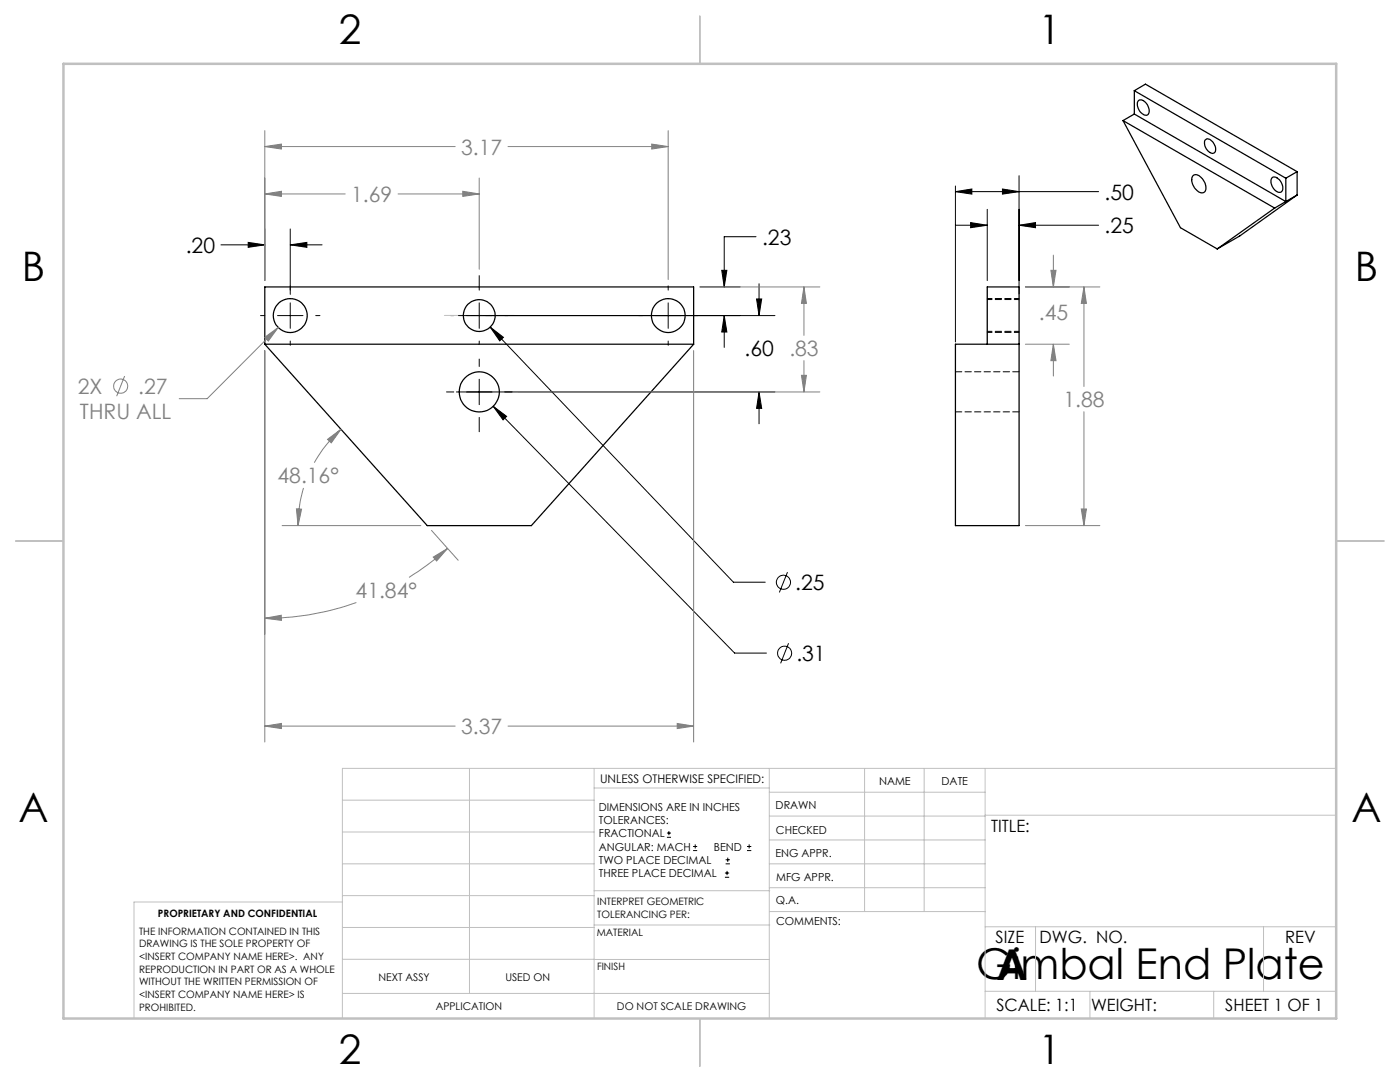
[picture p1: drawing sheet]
<svg xmlns="http://www.w3.org/2000/svg" width="279mm" height="216mm" viewBox="0 0 279 216" stroke-linecap="round" stroke-linejoin="round" font-family="sans-serif">
<g fill="none" stroke="#000" stroke-width=".25">
<path d="M226.4 18.1l30.2 17.5M226.4 18.1v4.7M226.4 18.1l2.2-1.3 30.3 17.5M224.1 24.1l30.3 17.4M224.1 24.1l11.5 21.3 7.3 4.3M226.4 22.8l30.2 17.4M226.4 22.8l-2.3 1.3M227.2 20.1a1.24 1.24 0 0 1 1.8 .7 1.58 1.58 0 0 1 0 2.2 2.09 2.09 0 0 1-1.9-2.8zM238.1 35a1.49 1.49 0 0 1 2 .9 1.89 1.89 0 0 1 .1 2.5 2.16 2.16 0 0 1-2.3-1.9 1.49 1.49 0 0 1 .2-1.5zM240.5 28a1.08 1.08 0 0 1 1.7 .5 1.48 1.48 0 0 1 .1 2.1 1.96 1.96 0 0 1-1.9-2.3zM253.8 35.5a1.13 1.13 0 0 1 1.7 .6 1.67 1.67 0 0 1 .1 2.2 1.97 1.97 0 0 1-2-1.9zM256.6 35.6v4.6"/>
<path d="M258.9 34.3l-2.3 1.3M258.9 34.3v4.6M258.9 38.9l-2.3 1.3M258.9 38.9l-11.5 8.2-4.5 2.6M254.4 41.5l-11.5 8.2M256.6 40.2l-2.2 1.3M52.8 68.7l32.5 36.2h20.7l32.4-36.2M52.8 68.7h85.6M52.8 68.7v-11.4h85.6v11.4M197 68.7v-11.4h6.4v47.6h-12.7v-36.2h12.7"/>
<circle cx="57.9" cy="63" r="3.4"/>
<circle cx="95.6" cy="63" r="3.2"/>
<circle cx="95.6" cy="78.2" r="4"/>
<circle cx="133.4" cy="63" r="3.4"/>
</g>
<path d="M203.4 59.6h-6.4M203.4 59.8h-6.4M197 66.3h6.4M197 66.1h6.4" fill="none" stroke="#000" stroke-width=".2" stroke-dasharray="1.3 .6" stroke-dashoffset=".3"/>
<path d="M203.4 74.2h-12.7M190.7 82.2h12.7" fill="none" stroke="#000" stroke-width=".2" stroke-dasharray="1.3 .6"/>
<g fill="none" stroke="#000" stroke-width=".2">
<path d="M190.7 38.2l3.3-.5v1zM190.7 37.1v31.1M190.7 38.2h28.6M200.1 37.7l3.3 .5-3.3 .5zM203.4 35.1v23.6M44.1 48.9h8.7M49.5 48.4l3.3 .5-3.3 .5zM52.8 45.7v10.3M57.9 48.9l3.3-.5v1zM57.9 45.7v13M57.9 48.9h6.4M95.6 55v2.9"/>
<path d="M133.4 57v.9M139.7 57.3h8M144 53.9h1.1l-.6 3.4zM150.9 47.2h-6.4v10.1M151 59.7h1l-.5 3.3zM151.5 56.6v6.4M190.7 44.9h6.3M193.7 44.4l3.3 .5-3.3 .5zM197 41.8v14.2M203.4 44.9l3.3-.5v1zM203.4 44.9h15.9M52 63h.8"/>
<path d="M55.4 63h5.1M57.9 60.4v5.1M57.9 68.1v.8M63 63h.9M89.1 78.2h1.5M89.9 63h.7M91.1 78.2h63.6M91.5 63h63.2M95.6 60.4v5.1M95.6 68.1v.6M95.6 71.6v1.5M95.6 75.7v5.1"/>
<path d="M97.8 65.3l2.7 2-.8 .7zM97.8 65.3l48.6 50.9h6.3M133.4 60.4v5.1M133.4 68.1v.8M144.5 63l.6 3.3h-1.1zM144.5 63v6.3M151.5 78.2l.5 3.3h-1zM151.5 78.2v6.4M95.6 83.3v2.8M98.4 81.1l2.7 2-.7 .7zM98.4 81.1l48.2 49.2h6.4M157.2 114.2l-1.7 4"/>
<path d="M157.4 128.3l-1.6 4.1M133.1 167.1h.8M133.1 166.2h.8M133.5 165.8v.9M138.3 169.7h.8M138.3 168.9h.8M138.7 168.5v.8M144.7 175h.8M144.7 174.2h.8M144.8 172.4h.9M144.8 171.6h.9M145.1 173.8v.8"/>
<path d="M145.2 171.1v.9M149.1 169.7h.8M149.1 168.9h.8M149.5 168.5v.8"/>
<circle cx="156.4" cy="116.2" r="1.41"/>
<circle cx="156.6" cy="130.3" r="1.42"/>
</g>
<g fill="none" stroke="#808080" stroke-width=".2">
<path d="M52.8 29.2l3.4-.4v.9zM52.8 38.7l3.4-.5v1zM52.8 26.1v29.9M52.8 29.2h38M52.8 38.7h16.1M79.4 38.7h16.2M92.4 38.2l3.2 .5-3.2 .5zM95.6 35.5v18.2M101.4 29.2h31.9M130.1 28.8l3.2 .4-3.2 .5zM133.3 26.1v29.7M139.7 57.3h23.9"/>
<path d="M160.4 57.3l.5 3.2h-1zM160.4 57.3v9.6M204.6 57.3h14.9M209.7 53.9h1l-.5 3.4zM210.2 50.9v6.4M216.3 57.3l.5 3.2h-1zM216.3 57.3v19.8M24.9 75l-1.6 4.1M52.8 67.3l2.7-2-1.9 2.8zM52.8 70v78.1M55.5 65.3l-14.2 14.3h-5.5M103.5 78.2h60.1"/>
<path d="M138.4 70v78.1M159.9 74.9h1l-.5 3.3zM160.4 72v6.2M204.6 68.7h8.8M210.2 68.7l.5 3.3h-1zM210.2 68.7v6.3M60.6 97.4a26.9 26.9 0 0 0-1.1 7.5M65.4 87.7l2.7-2-2 2.7zM68.1 85.7a27.3 27.3 0 0 0-5.4 6.6M216.3 82.2v22.7M56.3 104.9h27.7M59.2 101.5l1 .1-.7 3.3z"/>
<path d="M86.1 105.8l5.3 6M86.5 111.2l2.8-1.8-2.2 2.5zM89.3 109.4a57.7 57.7 0 0 1-7.7 5.8M204.6 104.9h14.9M215.8 101.6h1l-.5 3.3zM52.8 123.4l3.3-.6 .1 1zM71.1 120.2a54.5 54.5 0 0 1-18.3 3.2M52.8 144.9l3.4-.5v1zM52.8 144.9h38M101.4 144.9h37M135.1 144.4l3.3 .5-3.3 .5z"/>
<circle cx="24.1" cy="77.1" r="1.41"/>
</g>
<path d="M102.6 62.9h-13.9" fill="none" stroke="#c0c0c0" stroke-width=".2" stroke-dasharray="15.2 1.3 1.3 1.3" stroke-dashoffset="10.2"/>
<g fill="none" stroke="#c0c0c0" stroke-width=".2">
<path d="M68.3 159.7h50.3M93.7 153.3v44.9M118.6 153.3v49.9M118.6 157.2h34.9M153.5 153.3v49.9M153.5 158.1h43.1M172.5 153.3v28.6M184.4 153.3v28.6M196.6 153.3v49.9M266.7 153.3h-198.4v49.9M68.3 178.7h50.3M68.3 172.4h50.3"/>
<path d="M68.3 166h50.3M68.3 180h-41.6v23.2M118.6 177.7h35M153.5 167.6h43.1M153.5 162.8h43.1M153.5 172.4h43.1M153.5 177.1h43.1M196.6 162.7h70.1M68.3 198.2h85.2M68.3 191.4l85.2 .1M68.3 185.1h50.3M118.6 184.6h35"/>
<path d="M153.6 181.9h43M196.6 197.8h70.1M196.6 184.9h70.1M206.7 184.9v12.9M217.5 197.8v5.4M242.2 197.8v5.4M252.2 184.9v12.9"/>
</g>
<path d="M139.7 3.2v9.5M3.1 107.9h9.6M266.7 107.9h9.5M139.7 203.2v9.6" fill="none" stroke="#c0c0c0" stroke-width=".25"/>
<path d="M12.7 12.7h254v190.5h-254z" fill="none" stroke="#c0c0c0" stroke-width=".5"/>
<path d="M97.8 65.3l1.9 2.7 .8-.7zM144.5 63l.6 3.3h-1.1zM144 53.9h1.1l-.6 3.4zM151 59.7h1l-.5 3.3zM151.5 78.2l.5 3.3h-1zM98.4 81.1l2 2.7 .7-.7zM57.9 48.9l3.3-.5v1zM49.5 48.4l3.3 .5-3.3 .5zM200.1 37.7l3.3 .5-3.3 .5zM190.7 38.2l3.3-.5v1zM203.4 44.9l3.3-.5v1zM193.7 44.4l3.3 .5-3.3 .5z" fill="#000"/>
<path d="M52.8 67.3l.8 .8 1.9-2.8zM52.8 144.9l3.4-.5v1zM135.1 144.4l3.3 .5-3.3 .5zM52.8 123.4l3.3-.6 .1 1zM86.5 111.2l2.8-1.8-2.2 2.5zM52.8 29.2l3.4-.4v.9zM130.1 28.8l3.2 .4-3.2 .5zM52.8 38.7l3.4-.5v1zM92.4 38.2l3.2 .5-3.2 .5zM160.4 57.3l.5 3.2h-1zM159.9 74.9h1l-.5 3.3zM65.4 87.7l2.7-2-2 2.7zM59.2 101.5l1 .1-.7 3.3zM215.8 101.6h1l-.5 3.3zM216.3 57.3l.5 3.2h-1zM210.2 68.7l.5 3.3h-1zM209.7 53.9h1l-.5 3.4z" fill="#808080"/>
<g font-size="8.5">
<text x="194.8" y="195.4">Gimbal End Plate</text>
<text x="198.9" y="195.5">A</text>
</g>
<g font-size="8.1">
<text x="67.6" y="8.9">2</text>
<text x="207.3" y="8.9">1</text>
<text x="4.4" y="56.2">B</text>
<text x="270.4" y="56.2">B</text>
<text x="3.7" y="164.1">A</text>
<text x="269.7" y="164.1">A</text>
<text x="67.6" y="212.4">2</text>
<text x="207.3" y="212.4">1</text>
</g>
<g font-size="4.2" fill="#808080">
<text x="92" y="30.8">3.17</text>
<text x="70.1" y="40.3">1.69</text>
<text x="207.3" y="63.8">.45</text>
<text x="157.5" y="71">.83</text>
<text x="15.5" y="78.6">2X</text>
<text x="16" y="83.7">THRU ALL</text>
<text x="27.6" y="78.6">.27</text>
<text x="212.2" y="81.2">1.88</text>
<text x="55.4" y="96.4">48.16°</text>
<text x="71" y="119.3">41.84°</text>
<text x="92" y="146.5">3.37</text>
</g>
<g font-size="4.2">
<text x="220.4" y="39.8">.50</text>
<text x="220.4" y="46.5">.25</text>
<text x="37.1" y="50.4">.20</text>
<text x="152.1" y="48.8">.23</text>
<text x="148.6" y="71">.60</text>
<text x="158.7" y="117.7">.25</text>
<text x="158.9" y="131.9">.31</text>
</g>
<g font-size="3.4">
<text x="197.8" y="166">TITLE:</text>
<text x="198.7" y="188.1">SIZE</text>
<text x="207.5" y="188.1">DWG. NO.</text>
<text x="256.5" y="188.2">REV</text>
<text x="198.8" y="201.7">SCALE: 1:1</text>
<text x="217.7" y="201.8">WEIGHT:</text>
<text x="244.5" y="201.7">SHEET 1 OF 1</text>
</g>
<text font-size="2.4" x="119.8" y="156.2">UNLESS OTHERWISE SPECIFIED:</text>
<g font-size="2.2">
<text x="119.5" y="161.8">DIMENSIONS ARE IN INCHES</text>
<text x="154.8" y="161.4">DRAWN</text>
<text x="175.4" y="156.6">NAME</text>
<text x="187.9" y="156.7">DATE</text>
<text x="119.5" y="164.4">TOLERANCES:</text>
<text x="119.5" y="167.1">FRACTIONAL</text>
<text x="154.9" y="166.3">CHECKED</text>
<text x="119.5" y="169.7">ANGULAR: MACH</text>
<text x="119.5" y="172.4">TWO PLACE DECIMAL</text>
<text x="142.5" y="169.7">BEND</text>
<text x="154.8" y="171">ENG APPR.</text>
<text x="119.5" y="175">THREE PLACE DECIMAL</text>
<text x="154.9" y="175.7">MFG APPR.</text>
<text x="154.9" y="180.4">Q.A.</text>
<text x="154.9" y="184.6">COMMENTS:</text>
</g>
<g font-size="2.1">
<text x="75.5" y="195.7">NEXT ASSY</text>
<text x="100.9" y="195.7">USED ON</text>
<text x="86.9" y="201.5">APPLICATION</text>
<text x="123.1" y="201.6">DO NOT SCALE DRAWING</text>
</g>
<g font-size="2">
<text x="31.5" y="182.9">PROPRIETARY AND CONFIDENTIAL</text>
<text x="119.2" y="180.6">INTERPRET GEOMETRIC</text>
<text x="119.2" y="183.1">TOLERANCING PER:</text>
<text x="27.8" y="186.5">THE INFORMATION CONTAINED IN THIS</text>
<text x="27.8" y="189">DRAWING IS THE SOLE PROPERTY OF</text>
<text x="27.8" y="191.6">&lt;INSERT COMPANY NAME HERE&gt;. ANY</text>
<text x="119.1" y="186.7">MATERIAL</text>
<text x="27.8" y="194.1">REPRODUCTION IN PART OR AS A WHOLE</text>
<text x="27.8" y="196.6">WITHOUT THE WRITTEN PERMISSION OF</text>
<text x="119.1" y="193.5">FINISH</text>
<text x="27.8" y="199.1">&lt;INSERT COMPANY NAME HERE&gt; IS</text>
<text x="27.8" y="201.7">PROHIBITED.</text>
</g>
</svg>
